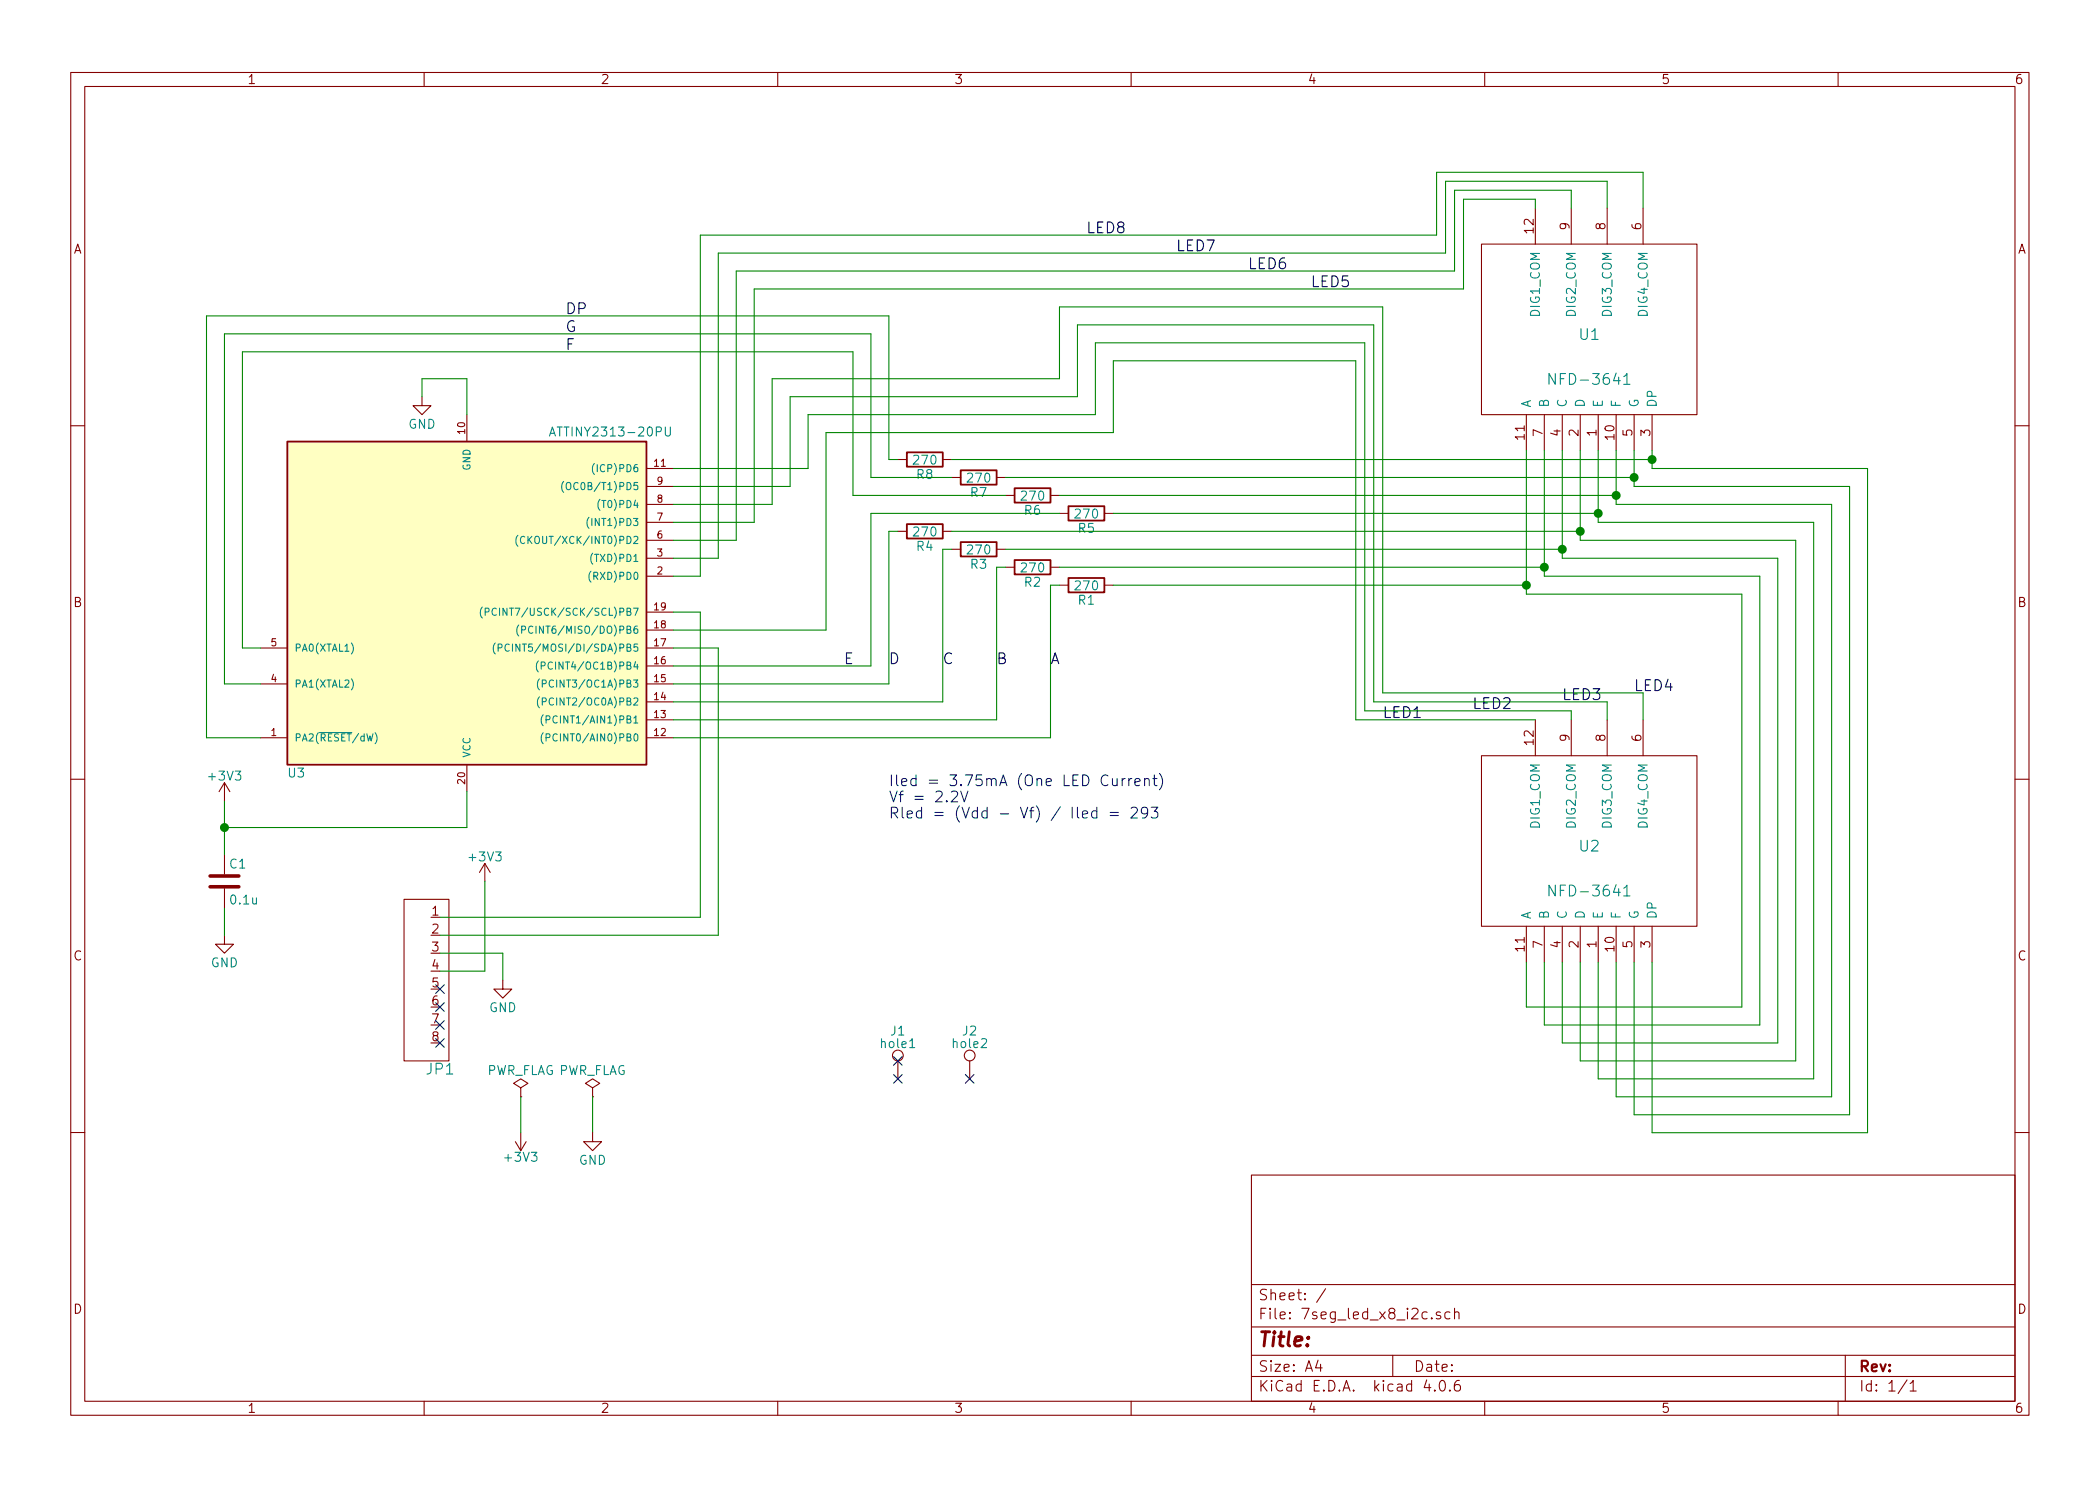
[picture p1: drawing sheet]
EESchema Schematic File Version 2
LIBS:power
LIBS:device
LIBS:transistors
LIBS:conn
LIBS:linear
LIBS:regul
LIBS:74xx
LIBS:cmos4000
LIBS:adc-dac
LIBS:memory
LIBS:xilinx
LIBS:microcontrollers
LIBS:dsp
LIBS:microchip
LIBS:analog_switches
LIBS:motorola
LIBS:texas
LIBS:intel
LIBS:audio
LIBS:interface
LIBS:digital-audio
LIBS:philips
LIBS:display
LIBS:cypress
LIBS:siliconi
LIBS:opto
LIBS:atmel
LIBS:contrib
LIBS:valves
LIBS:mylib
LIBS:7seg_led_x8_i2c-cache
EELAYER 25 0
EELAYER END
$Descr A4 11693 8268
encoding utf-8
Sheet 1 1
Title ""
Date ""
Rev ""
Comp ""
Comment1 ""
Comment2 ""
Comment3 ""
Comment4 ""
$EndDescr
$Comp
L NFD-3641 U1
U 1 1
P 8850 1850
F 0 "U1" H 8850 1850 60  0000 C CNN
F 1 "NFD-3641" H 8850 1600 60  0000 C CNN
F 2 "mylib:NFD-3641" H 8850 1700 60  0001 C CNN
F 3 "" H 8850 1700 60  0001 C CNN
	1    8850 1850
	1    0    0    -1  
$EndComp
$Comp
L NFD-3641 U2
U 1 1
P 8850 4700
F 0 "U2" H 8850 4700 60  0000 C CNN
F 1 "NFD-3641" H 8850 4450 60  0000 C CNN
F 2 "mylib:NFD-3641" H 8850 4550 60  0001 C CNN
F 3 "" H 8850 4550 60  0001 C CNN
	1    8850 4700
	1    0    0    -1  
$EndComp
$Comp
L JP_8P JP1
U 1 1
P 2450 5450
F 0 "JP1" H 2450 5950 60  0000 C CNN
F 1 "JP_8P" H 2450 5650 60  0001 C CNN
F 2 "Connectors_JST:JST_PH_S8B-PH-K_08x2.00mm_Angled" H 2450 5450 60  0001 C CNN
F 3 "" H 2450 5450 60  0001 C CNN
	1    2450 5450
	1    0    0    1   
$EndComp
$Comp
L ATTINY2313-20PU U3
U 1 1
P 2600 3300
F 0 "U3" H 1650 4300 50  0000 C CNN
F 1 "ATTINY2313-20PU" H 3400 2400 50  0000 C CNN
F 2 "Housings_DIP:DIP-20_W7.62mm" H 2600 3300 50  0001 C CIN
F 3 "" H 2600 3300 50  0001 C CNN
	1    2600 3300
	1    0    0    1   
$EndComp
$Comp
L R R3
U 1 1
P 5450 3050
F 0 "R3" V 5530 3050 50  0000 C CNN
F 1 "270" V 5450 3050 50  0000 C CNN
F 2 "Resistors_THT:R_Axial_DIN0207_L6.3mm_D2.5mm_P2.54mm_Vertical" V 5380 3050 50  0001 C CNN
F 3 "" H 5450 3050 50  0001 C CNN
	1    5450 3050
	0    1    1    0   
$EndComp
$Comp
L R R2
U 1 1
P 5750 3150
F 0 "R2" V 5830 3150 50  0000 C CNN
F 1 "270" V 5750 3150 50  0000 C CNN
F 2 "Resistors_THT:R_Axial_DIN0207_L6.3mm_D2.5mm_P2.54mm_Vertical" V 5680 3150 50  0001 C CNN
F 3 "" H 5750 3150 50  0001 C CNN
	1    5750 3150
	0    1    1    0   
$EndComp
$Comp
L R R1
U 1 1
P 6050 3250
F 0 "R1" V 6130 3250 50  0000 C CNN
F 1 "270" V 6050 3250 50  0000 C CNN
F 2 "Resistors_THT:R_Axial_DIN0207_L6.3mm_D2.5mm_P2.54mm_Vertical" V 5980 3250 50  0001 C CNN
F 3 "" H 6050 3250 50  0001 C CNN
	1    6050 3250
	0    1    1    0   
$EndComp
$Comp
L R R4
U 1 1
P 5150 2950
F 0 "R4" V 5230 2950 50  0000 C CNN
F 1 "270" V 5150 2950 50  0000 C CNN
F 2 "Resistors_THT:R_Axial_DIN0207_L6.3mm_D2.5mm_P2.54mm_Vertical" V 5080 2950 50  0001 C CNN
F 3 "" H 5150 2950 50  0001 C CNN
	1    5150 2950
	0    1    1    0   
$EndComp
$Comp
L R R7
U 1 1
P 5450 2650
F 0 "R7" V 5530 2650 50  0000 C CNN
F 1 "270" V 5450 2650 50  0000 C CNN
F 2 "Resistors_THT:R_Axial_DIN0207_L6.3mm_D2.5mm_P2.54mm_Vertical" V 5380 2650 50  0001 C CNN
F 3 "" H 5450 2650 50  0001 C CNN
	1    5450 2650
	0    1    1    0   
$EndComp
$Comp
L R R6
U 1 1
P 5750 2750
F 0 "R6" V 5830 2750 50  0000 C CNN
F 1 "270" V 5750 2750 50  0000 C CNN
F 2 "Resistors_THT:R_Axial_DIN0207_L6.3mm_D2.5mm_P2.54mm_Vertical" V 5680 2750 50  0001 C CNN
F 3 "" H 5750 2750 50  0001 C CNN
	1    5750 2750
	0    1    1    0   
$EndComp
$Comp
L R R5
U 1 1
P 6050 2850
F 0 "R5" V 6130 2850 50  0000 C CNN
F 1 "270" V 6050 2850 50  0000 C CNN
F 2 "Resistors_THT:R_Axial_DIN0207_L6.3mm_D2.5mm_P2.54mm_Vertical" V 5980 2850 50  0001 C CNN
F 3 "" H 6050 2850 50  0001 C CNN
	1    6050 2850
	0    1    1    0   
$EndComp
$Comp
L R R8
U 1 1
P 5150 2550
F 0 "R8" V 5230 2550 50  0000 C CNN
F 1 "270" V 5150 2550 50  0000 C CNN
F 2 "Resistors_THT:R_Axial_DIN0207_L6.3mm_D2.5mm_P2.54mm_Vertical" V 5080 2550 50  0001 C CNN
F 3 "" H 5150 2550 50  0001 C CNN
	1    5150 2550
	0    1    1    0   
$EndComp
Text Label 5850 3700 0    60   ~ 0
A
Text Label 5550 3700 0    60   ~ 0
B
Text Label 5250 3700 0    60   ~ 0
C
Text Label 4950 3700 0    60   ~ 0
D
Text Label 4700 3700 0    60   ~ 0
E
Text Label 3150 1950 0    60   ~ 0
F
Text Label 3150 1850 0    60   ~ 0
G
Text Label 3150 1750 0    60   ~ 0
DP
$Comp
L C C1
U 1 1
P 1250 4900
F 0 "C1" H 1275 5000 50  0000 L CNN
F 1 "0.1u" H 1275 4800 50  0000 L CNN
F 2 "Capacitors_THT:C_Disc_D5.0mm_W2.5mm_P5.00mm" H 1288 4750 50  0001 C CNN
F 3 "" H 1250 4900 50  0001 C CNN
	1    1250 4900
	1    0    0    -1  
$EndComp
$Comp
L GND #PWR01
U 1 1
P 1250 5200
F 0 "#PWR01" H 1250 4950 50  0001 C CNN
F 1 "GND" H 1250 5050 50  0000 C CNN
F 2 "" H 1250 5200 50  0001 C CNN
F 3 "" H 1250 5200 50  0001 C CNN
	1    1250 5200
	1    0    0    -1  
$EndComp
$Comp
L GND #PWR02
U 1 1
P 2350 2200
F 0 "#PWR02" H 2350 1950 50  0001 C CNN
F 1 "GND" H 2350 2050 50  0000 C CNN
F 2 "" H 2350 2200 50  0001 C CNN
F 3 "" H 2350 2200 50  0001 C CNN
	1    2350 2200
	1    0    0    -1  
$EndComp
Wire Wire Line
	8500 2500 8500 3300
Wire Wire Line
	8500 3300 9700 3300
Wire Wire Line
	9700 3300 9700 5600
Wire Wire Line
	9700 5600 8500 5600
Wire Wire Line
	8500 5600 8500 5350
Wire Wire Line
	8600 2500 8600 3200
Wire Wire Line
	8600 3200 9800 3200
Wire Wire Line
	9800 3200 9800 5700
Wire Wire Line
	9800 5700 8600 5700
Wire Wire Line
	8600 5700 8600 5350
Wire Wire Line
	8700 5350 8700 5800
Wire Wire Line
	8700 5800 9900 5800
Wire Wire Line
	9900 5800 9900 3100
Wire Wire Line
	9900 3100 8700 3100
Wire Wire Line
	8700 3100 8700 2500
Wire Wire Line
	8800 2500 8800 3000
Wire Wire Line
	8800 3000 10000 3000
Wire Wire Line
	10000 3000 10000 5900
Wire Wire Line
	10000 5900 8800 5900
Wire Wire Line
	8800 5900 8800 5350
Wire Wire Line
	8900 5350 8900 6000
Wire Wire Line
	8900 6000 10100 6000
Wire Wire Line
	10100 6000 10100 2900
Wire Wire Line
	10100 2900 8900 2900
Wire Wire Line
	8900 2900 8900 2500
Wire Wire Line
	9000 2500 9000 2800
Wire Wire Line
	9000 2800 10200 2800
Wire Wire Line
	10200 2800 10200 6100
Wire Wire Line
	10200 6100 9000 6100
Wire Wire Line
	9000 6100 9000 5350
Wire Wire Line
	9100 5350 9100 6200
Wire Wire Line
	9100 6200 10300 6200
Wire Wire Line
	10300 6200 10300 2700
Wire Wire Line
	10300 2700 9100 2700
Wire Wire Line
	9100 2700 9100 2500
Wire Wire Line
	9200 2500 9200 2600
Wire Wire Line
	9200 2600 10400 2600
Wire Wire Line
	10400 2600 10400 6300
Wire Wire Line
	10400 6300 9200 6300
Wire Wire Line
	9200 6300 9200 5350
Wire Wire Line
	5300 2550 9200 2550
Connection ~ 9200 2550
Wire Wire Line
	5600 2650 9100 2650
Connection ~ 9100 2650
Wire Wire Line
	5900 2750 9000 2750
Connection ~ 9000 2750
Wire Wire Line
	6200 2850 8900 2850
Connection ~ 8900 2850
Wire Wire Line
	5300 2950 8800 2950
Connection ~ 8800 2950
Wire Wire Line
	5600 3050 8700 3050
Connection ~ 8700 3050
Wire Wire Line
	5900 3150 8600 3150
Connection ~ 8600 3150
Wire Wire Line
	6200 3250 8500 3250
Connection ~ 8500 3250
Wire Wire Line
	8550 1150 8550 1100
Wire Wire Line
	8550 1100 8150 1100
Wire Wire Line
	8150 1100 8150 1600
Wire Wire Line
	8150 1600 4200 1600
Wire Wire Line
	4100 1500 8100 1500
Wire Wire Line
	8100 1500 8100 1050
Wire Wire Line
	8100 1050 8750 1050
Wire Wire Line
	8750 1050 8750 1150
Wire Wire Line
	8950 1150 8950 1000
Wire Wire Line
	8950 1000 8050 1000
Wire Wire Line
	8050 1000 8050 1400
Wire Wire Line
	8050 1400 4000 1400
Wire Wire Line
	3900 1300 8000 1300
Wire Wire Line
	8000 1300 8000 950 
Wire Wire Line
	8000 950  9150 950 
Wire Wire Line
	9150 950  9150 1150
Wire Wire Line
	8550 4000 7550 4000
Wire Wire Line
	7550 4000 7550 2000
Wire Wire Line
	7550 2000 6200 2000
Wire Wire Line
	6100 1900 7600 1900
Wire Wire Line
	7600 1900 7600 3950
Wire Wire Line
	7600 3950 8750 3950
Wire Wire Line
	8750 3950 8750 4000
Wire Wire Line
	8950 4000 8950 3900
Wire Wire Line
	8950 3900 7650 3900
Wire Wire Line
	7650 3900 7650 1800
Wire Wire Line
	7650 1800 6000 1800
Wire Wire Line
	5900 1700 7700 1700
Wire Wire Line
	7700 1700 7700 3850
Wire Wire Line
	7700 3850 9150 3850
Wire Wire Line
	9150 3850 9150 4000
Wire Wire Line
	3750 4100 5850 4100
Wire Wire Line
	5850 4100 5850 3250
Wire Wire Line
	5850 3250 5900 3250
Wire Wire Line
	5600 3150 5550 3150
Wire Wire Line
	5550 3150 5550 4000
Wire Wire Line
	5550 4000 3750 4000
Wire Wire Line
	3750 3900 5250 3900
Wire Wire Line
	5250 3900 5250 3050
Wire Wire Line
	5250 3050 5300 3050
Wire Wire Line
	5000 2950 4950 2950
Wire Wire Line
	4950 2950 4950 3800
Wire Wire Line
	4950 3800 3750 3800
Wire Wire Line
	3750 3700 4850 3700
Wire Wire Line
	4850 3700 4850 2850
Wire Wire Line
	4850 2850 5900 2850
Wire Wire Line
	5000 2550 4950 2550
Wire Wire Line
	4950 2550 4950 1750
Wire Wire Line
	4950 1750 1150 1750
Wire Wire Line
	1150 1750 1150 4100
Wire Wire Line
	1150 4100 1450 4100
Wire Wire Line
	1450 3800 1250 3800
Wire Wire Line
	1250 3800 1250 1850
Wire Wire Line
	1250 1850 4850 1850
Wire Wire Line
	4850 1850 4850 2650
Wire Wire Line
	4850 2650 5300 2650
Wire Wire Line
	5600 2750 4750 2750
Wire Wire Line
	4750 2750 4750 1950
Wire Wire Line
	4750 1950 1350 1950
Wire Wire Line
	1350 1950 1350 3600
Wire Wire Line
	1350 3600 1450 3600
Wire Wire Line
	3750 3500 4600 3500
Wire Wire Line
	4600 3500 4600 2400
Wire Wire Line
	4600 2400 6200 2400
Wire Wire Line
	6200 2400 6200 2000
Wire Wire Line
	3750 2600 4500 2600
Wire Wire Line
	4500 2600 4500 2300
Wire Wire Line
	4500 2300 6100 2300
Wire Wire Line
	6100 2300 6100 1900
Wire Wire Line
	3750 2700 4400 2700
Wire Wire Line
	4400 2700 4400 2200
Wire Wire Line
	4400 2200 6000 2200
Wire Wire Line
	6000 2200 6000 1800
Wire Wire Line
	3750 2800 4300 2800
Wire Wire Line
	4300 2800 4300 2100
Wire Wire Line
	4300 2100 5900 2100
Wire Wire Line
	5900 2100 5900 1700
Wire Wire Line
	3750 2900 4200 2900
Wire Wire Line
	4200 2900 4200 1600
Wire Wire Line
	3750 3000 4100 3000
Wire Wire Line
	4100 3000 4100 1500
Wire Wire Line
	3750 3100 4000 3100
Wire Wire Line
	4000 3100 4000 1400
Wire Wire Line
	3750 3200 3900 3200
Wire Wire Line
	3900 3200 3900 1300
Wire Wire Line
	2600 4600 2600 4400
Wire Wire Line
	2450 5100 3900 5100
Wire Wire Line
	3900 5100 3900 3400
Wire Wire Line
	3900 3400 3750 3400
Wire Wire Line
	3750 3600 4000 3600
Wire Wire Line
	4000 3600 4000 5200
Wire Wire Line
	4000 5200 2450 5200
Wire Wire Line
	1250 4450 1250 4750
Wire Wire Line
	1250 5200 1250 5050
Wire Wire Line
	2600 2300 2600 2100
Wire Wire Line
	2600 2100 2350 2100
Wire Wire Line
	2350 2100 2350 2200
$Comp
L +3V3 #PWR03
U 1 1
P 1250 4450
F 0 "#PWR03" H 1250 4300 50  0001 C CNN
F 1 "+3V3" H 1250 4590 50  0000 C CNN
F 2 "" H 1250 4450 50  0001 C CNN
F 3 "" H 1250 4450 50  0001 C CNN
	1    1250 4450
	1    0    0    -1  
$EndComp
Connection ~ 1250 4600
Wire Wire Line
	1250 4600 2600 4600
NoConn ~ 2450 5800
NoConn ~ 2450 5700
NoConn ~ 2450 5600
NoConn ~ 2450 5500
$Comp
L PWR_FLAG #FLG04
U 1 1
P 3300 6100
F 0 "#FLG04" H 3300 6175 50  0001 C CNN
F 1 "PWR_FLAG" H 3300 6250 50  0000 C CNN
F 2 "" H 3300 6100 50  0001 C CNN
F 3 "" H 3300 6100 50  0001 C CNN
	1    3300 6100
	1    0    0    -1  
$EndComp
Wire Wire Line
	3300 6300 3300 6100
$Comp
L PWR_FLAG #FLG05
U 1 1
P 2900 6100
F 0 "#FLG05" H 2900 6175 50  0001 C CNN
F 1 "PWR_FLAG" H 2900 6250 50  0000 C CNN
F 2 "" H 2900 6100 50  0001 C CNN
F 3 "" H 2900 6100 50  0001 C CNN
	1    2900 6100
	1    0    0    -1  
$EndComp
$Comp
L +3V3 #PWR06
U 1 1
P 2900 6300
F 0 "#PWR06" H 2900 6150 50  0001 C CNN
F 1 "+3V3" H 2900 6440 50  0000 C CNN
F 2 "" H 2900 6300 50  0001 C CNN
F 3 "" H 2900 6300 50  0001 C CNN
	1    2900 6300
	-1   0    0    1   
$EndComp
$Comp
L GND #PWR07
U 1 1
P 3300 6300
F 0 "#PWR07" H 3300 6050 50  0001 C CNN
F 1 "GND" H 3300 6150 50  0000 C CNN
F 2 "" H 3300 6300 50  0001 C CNN
F 3 "" H 3300 6300 50  0001 C CNN
	1    3300 6300
	1    0    0    -1  
$EndComp
Wire Wire Line
	2900 6100 2900 6300
$Comp
L GND #PWR08
U 1 1
P 2800 5450
F 0 "#PWR08" H 2800 5200 50  0001 C CNN
F 1 "GND" H 2800 5300 50  0000 C CNN
F 2 "" H 2800 5450 50  0001 C CNN
F 3 "" H 2800 5450 50  0001 C CNN
	1    2800 5450
	1    0    0    -1  
$EndComp
$Comp
L +3V3 #PWR09
U 1 1
P 2700 4900
F 0 "#PWR09" H 2700 4750 50  0001 C CNN
F 1 "+3V3" H 2700 5040 50  0000 C CNN
F 2 "" H 2700 4900 50  0001 C CNN
F 3 "" H 2700 4900 50  0001 C CNN
	1    2700 4900
	1    0    0    -1  
$EndComp
Wire Wire Line
	2700 4900 2700 5400
Wire Wire Line
	2700 5400 2450 5400
Wire Wire Line
	2800 5450 2800 5300
Wire Wire Line
	2800 5300 2450 5300
Text Notes 4950 4550 0    60   ~ 0
Iled = 3.75mA (One LED Current)\nVf = 2.2V\nRled = (Vdd - Vf) / Iled = 293
Text Label 7700 4000 0    60   ~ 0
LED1
Text Label 8200 3950 0    60   ~ 0
LED2
Text Label 8700 3900 0    60   ~ 0
LED3
Text Label 9100 3850 0    60   ~ 0
LED4
Text Label 7300 1600 0    60   ~ 0
LED5
Text Label 6950 1500 0    60   ~ 0
LED6
Text Label 6550 1400 0    60   ~ 0
LED7
Text Label 6050 1300 0    60   ~ 0
LED8
$Comp
L TEST_1P J1
U 1 1
P 5000 6000
F 0 "J1" H 5000 6270 50  0000 C CNN
F 1 "hole1" H 5000 6200 50  0000 C CNN
F 2 "Mounting_Holes:MountingHole_3.2mm_M3_ISO14580_Pad" H 5200 6000 50  0001 C CNN
F 3 "" H 5200 6000 50  0001 C CNN
	1    5000 6000
	1    0    0    -1  
$EndComp
NoConn ~ 5000 5900
$Comp
L TEST_1P J2
U 1 1
P 5400 6000
F 0 "J2" H 5400 6270 50  0000 C CNN
F 1 "hole2" H 5400 6200 50  0000 C CNN
F 2 "Mounting_Holes:MountingHole_3.2mm_M3_ISO14580_Pad" H 5600 6000 50  0001 C CNN
F 3 "" H 5600 6000 50  0001 C CNN
	1    5400 6000
	1    0    0    -1  
$EndComp
NoConn ~ 5400 6000
NoConn ~ 5000 6000
$EndSCHEMATC
